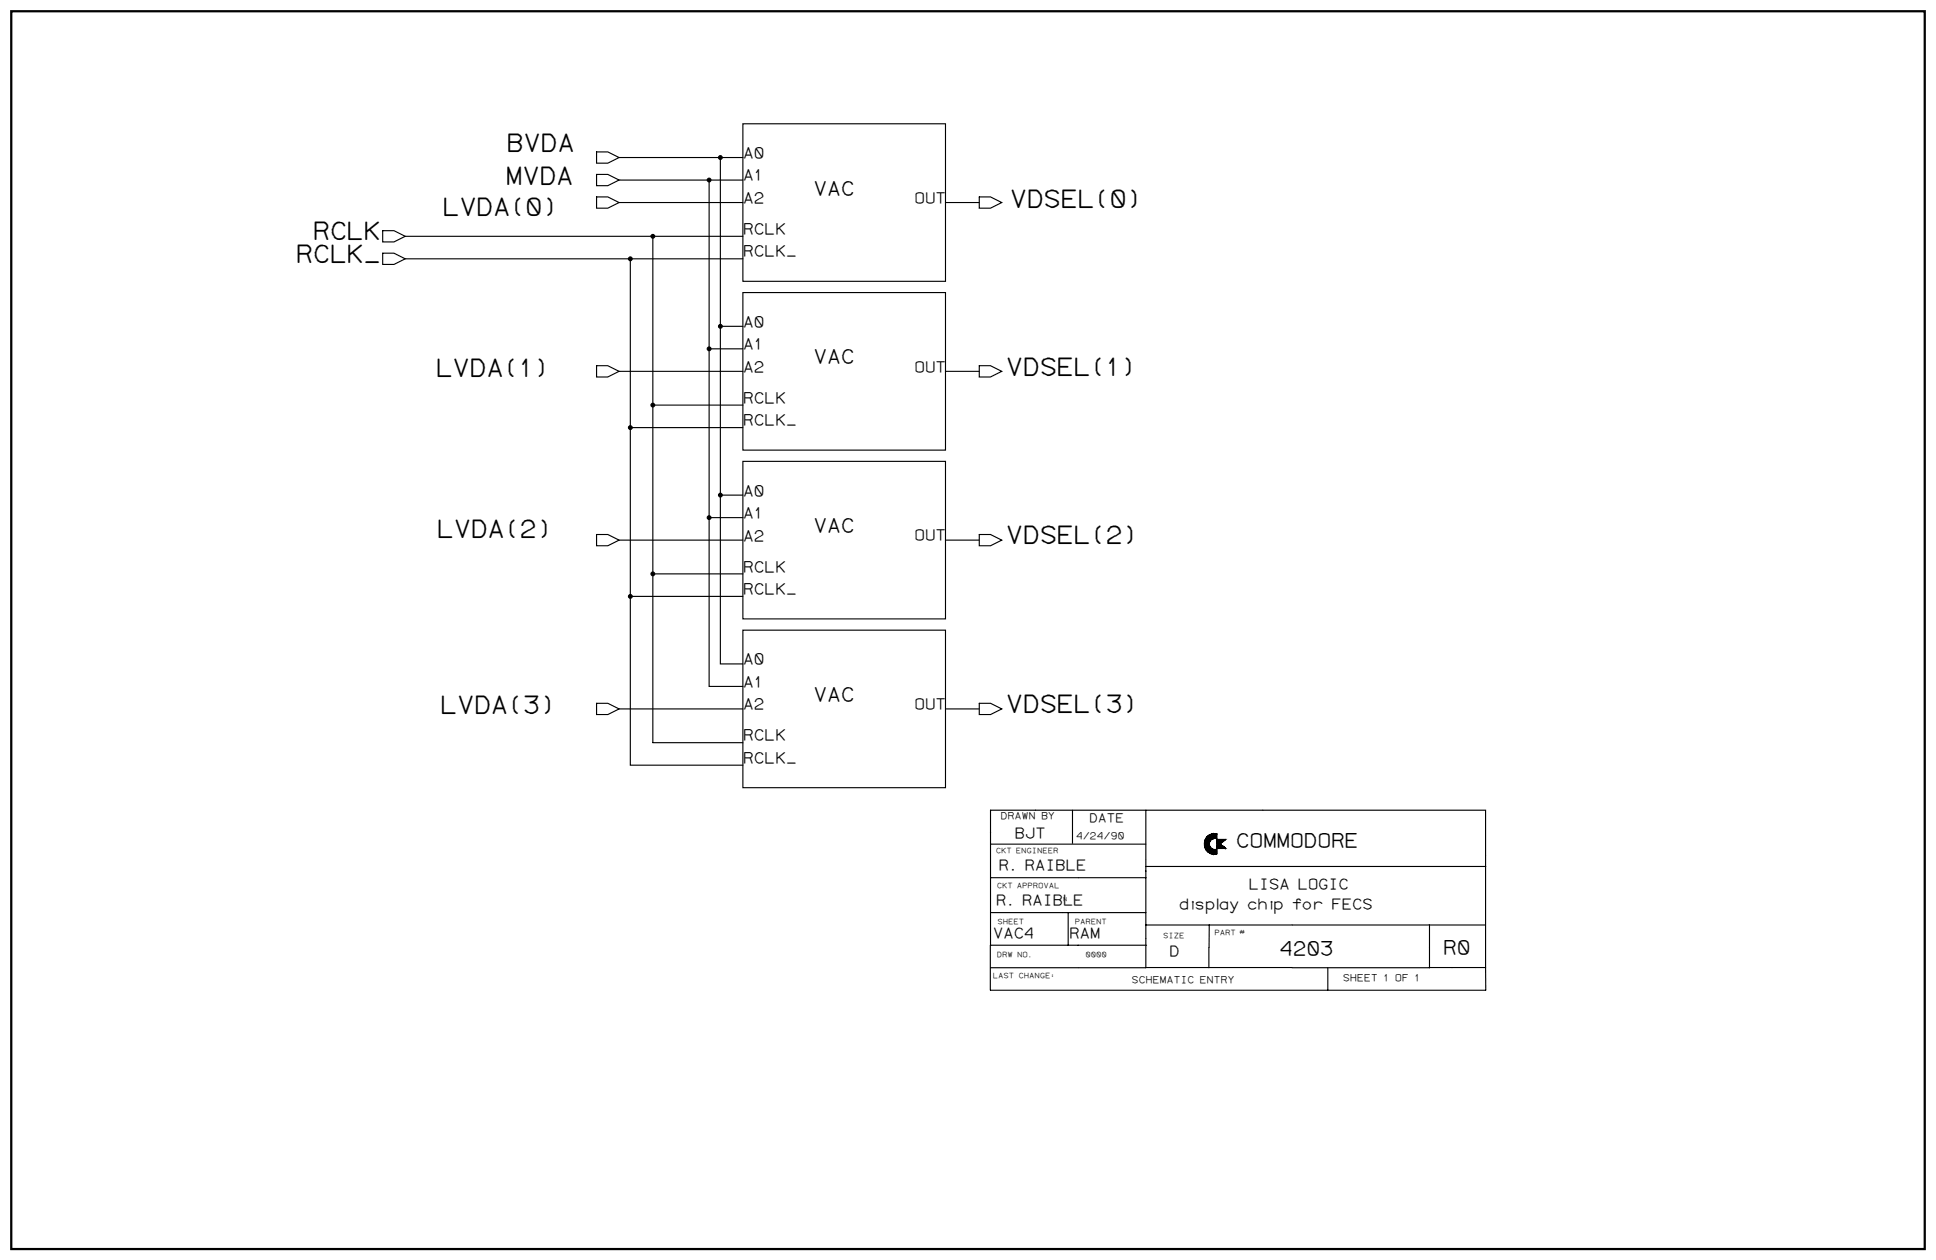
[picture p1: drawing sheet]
<svg xmlns="http://www.w3.org/2000/svg" width="1189mm" height="774mm" viewBox="0 0 1189 774" stroke-linecap="round" stroke-linejoin="round" font-family="sans-serif">
<path d="M7 7h1175v760h-1175z" fill="#fff" stroke="#fff" stroke-width=".61"/>
<path d="M7 7h1175v760h-1175z" fill="none" stroke="#000" stroke-width="1.4"/>
<g fill="none" stroke="#000" stroke-width=".69">
<path d="M456 76h125v97h-125zM366 93h7l7 4-7 3h-7zM380 97h62M456 97h-14v311h14M366 107h7l7 4-7 3h-7zM380 111h55M456 111h-21v311h21M366 121h7l7 3-7 4h-7zM380 124h76M581 124h20M601 121h7l7 3-7 4h-7zM235 142h7l7 3-7 4h-7z"/>
<path d="M235 156h7l7 3-7 3h-7zM249 145h207M249 159h207M387 159v311h69M401 145v311h55M456 180h125v96h-125zM435 214h21M442 200h14M366 225h7l7 3-7 4h-7zM380 228h76M581 228h20M601 225h7l7 3-7 4h-7z"/>
<path d="M401 249h55M387 263h69M456 283h125v97h-125zM435 318h21M442 304h14M366 328h7l7 4-7 3h-7zM380 332h76M581 332h20M601 328h7l7 4-7 3h-7zM401 353h55M387 366h69M456 387h125v97h-125z"/>
<path d="M366 432h7l7 3-7 4h-7zM380 435h76M581 435h20M601 432h7l7 3-7 4h-7zM659 498v20M704 498v30M775 498h137v110M776 498h-168v110h304M608 519h96M740 518h3v6v-4v4v-3v-2v2v3h1l-1-3 2 1h2v3h-2l-1-1v-3v3M740 517v4v-5l1 6v-7v7v1v-1v-7v3v-3v7v-7v6l-1-5v5v-5v4v-3v4M741 518v5v-8v3l1-4h-1v9v-9l1 9"/>
<path d="M742 518v-4v9M742 514l-1 9M742 514v1v-2v2M742 514v9v-10v10v-10v10l1-5-1 5 1-3v4v-5v5v-4v4v-3v3l1-3v3v-3v3l1-2v3v-3v3l1-3v3v-3v3l1-3v3v-3v3v-3l-1 3v-3v3v-3l-1 3v-3v3v-3l-1 2v-2M743 513h-1v10v-10v10v-9h-1v9h1h-1v-8v-1v1v7v-4M743 513l-2 2h1h-1v-1l1 1h-1v1h-1l1 2h-1l1-1-1 1h1h-1h1v2l-1-2 1 1h-1v2l2 2v-1h-1l1 1v-1l1 1-1-2v2l-1-2M743 513v4M744 516l-1-3v3v-3v4v-4v4l-1-1v2l1-5-1 5M744 516l-1-3v3M744 515v-2l-1 3M744 515v-3v4M745 515h.1"/>
<path d="M746 512v3l1-3v3v-3v3h-1l1-3h-1l1 3-1-3h1l-1 3v-3v3h-2h2h-2l1-3 1 3v-3v3v-3v3v-3v3v-3v3v-3v3l-1-3v3v-3v3v-3v3v-3l-1 3v-3v3v-3v4M747 512v3v-3h-1v3v-3v3v-3v3l-1-3v3v-3v3v-3h-1v3v-3l-1 4v-3v3l2-1h2M747 516h6l-3 2h-3zM747 519h3l3 2h-6zM747 512a6 6 0 0 0-7 6 6 6 0 0 0 7 7v-3a3 3 0 0 1-4-4 3 3 0 0 1 4-3M747 512l-4 1v4v-1v1v-4v5l-1-5v11M747 512v3M747 516v2M747 519v2M748 519v2v-2v2v-2l1 2v-2v2M748 516v2M749 516v2"/>
<path d="M749 519v2M749 519v2l1-2v2v-2v2v-1h1v1M750 516v2l2-2h-5M750 519h-3l3 1h-3h4h-4l5 1h-5h5M750 516v2h-3M750 516v1M751 516v1h-4M752 516h.1M752 516h-5M752 516h1h-1M608 539h96M704 528v66"/>
<path d="M704 532h208M743 520v4v-3l1 3v-3v3v-2l1 3v-3v3v-3l1 3v-3v3v-3l1 3M745 523h2M747 521h5M751 521v-1v1M752 521h1l-2-1 1 1M608 561h96M656 561v20M704 568h208M743 568l-1 14M878 568v26M608 581h96"/>
<path d="M742 582v12M815 594v14M912 594h-304"/>
</g>
<g fill="#000" stroke="#000" stroke-width=".69">
<circle cx="442" cy="97" r="1.2"/>
<circle cx="435" cy="111" r="1.2"/>
<circle cx="387" cy="159" r="1.2"/>
<circle cx="401" cy="145" r="1.2"/>
<circle cx="435" cy="214" r="1.2"/>
<circle cx="442" cy="200" r="1.2"/>
<circle cx="401" cy="249" r="1.2"/>
<circle cx="387" cy="263" r="1.2"/>
<circle cx="435" cy="318" r="1.2"/>
<circle cx="442" cy="304" r="1.2"/>
<circle cx="401" cy="353" r="1.2"/>
<circle cx="387" cy="366" r="1.2"/>
</g>
<g font-size="15.4">
<text x="311" y="93">BVDA</text>
<text x="310" y="113">MVDA</text>
<text x="272" y="132">LVDA(0)</text>
<text x="620" y="127">VDSEL(0)</text>
<text x="192" y="147">RCLK</text>
<text x="182" y="161">RCLK_</text>
<text x="267" y="231">LVDA(1)</text>
<text x="617" y="230">VDSEL(1)</text>
<text x="268" y="330">LVDA(2)</text>
<text x="617" y="334">VDSEL(2)</text>
<text x="617" y="437">VDSEL(3)</text>
<text x="270" y="438">LVDA(3)</text>
</g>
<g font-size="12.3">
<text x="499" y="120">VAC</text>
<text x="499" y="223">VAC</text>
<text x="499" y="327">VAC</text>
<text x="499" y="431">VAC</text>
<text x="759" y="520">COMMODORE</text>
<text x="785" y="587">4203</text>
<text x="886" y="586">R0</text>
</g>
<g font-size="9.6">
<text x="456" y="97">A0</text>
<text x="456" y="111">A1</text>
<text x="456" y="125">A2</text>
<text x="456" y="144">RCLK</text>
<text x="456" y="158">RCLK_</text>
<text x="456" y="201">A0</text>
<text x="456" y="215">A1</text>
<text x="456" y="228">A2</text>
<text x="456" y="247">RCLK</text>
<text x="456" y="261">RCLK_</text>
<text x="456" y="304">A0</text>
<text x="456" y="318">A1</text>
<text x="456" y="332">A2</text>
<text x="456" y="351">RCLK</text>
<text x="456" y="365">RCLK_</text>
<text x="456" y="408">A0</text>
<text x="456" y="422">A1</text>
<text x="456" y="436">A2</text>
<text x="456" y="455">RCLK</text>
<text x="456" y="469">RCLK_</text>
</g>
<g font-size="9.5">
<text x="561" y="125">OUT</text>
<text x="561" y="228">OUT</text>
<text x="561" y="332">OUT</text>
<text x="561" y="436">OUT</text>
</g>
<g font-size="9.2">
<text x="623" y="515">BJT</text>
<text x="613" y="534">R. RAIBLE</text>
<text x="767" y="546">LISA LOGIC</text>
<text x="611" y="556">R. RAIBLE</text>
<text x="724" y="559">display chip for FECS</text>
<text x="610" y="576">VAC4</text>
<text x="657" y="576">RAM</text>
<text x="718" y="587">D</text>
</g>
<text font-size="7.7" x="669" y="505">DATE</text>
<g font-size="6.1">
<text x="614" y="503">DRAWN BY</text>
<text x="661" y="515">4/24/90</text>
<text x="695" y="604">SCHEMATIC ENTRY</text>
<text x="825" y="603">SHEET 1 OF 1</text>
</g>
<g font-size="4.6">
<text x="611" y="524">CKT ENGINEER</text>
<text x="612" y="545">CKT APPROVAL</text>
<text x="613" y="568">SHEET</text>
<text x="660" y="568">PARENT</text>
<text x="746" y="574">PART #</text>
<text x="714" y="576">SIZE</text>
<text x="612" y="588">DRW NO.</text>
<text x="667" y="588">0000</text>
<text x="610" y="601">LAST CHANGE:</text>
</g>
<text font-size="3.5" x="653" y="553">N</text>
</svg>
